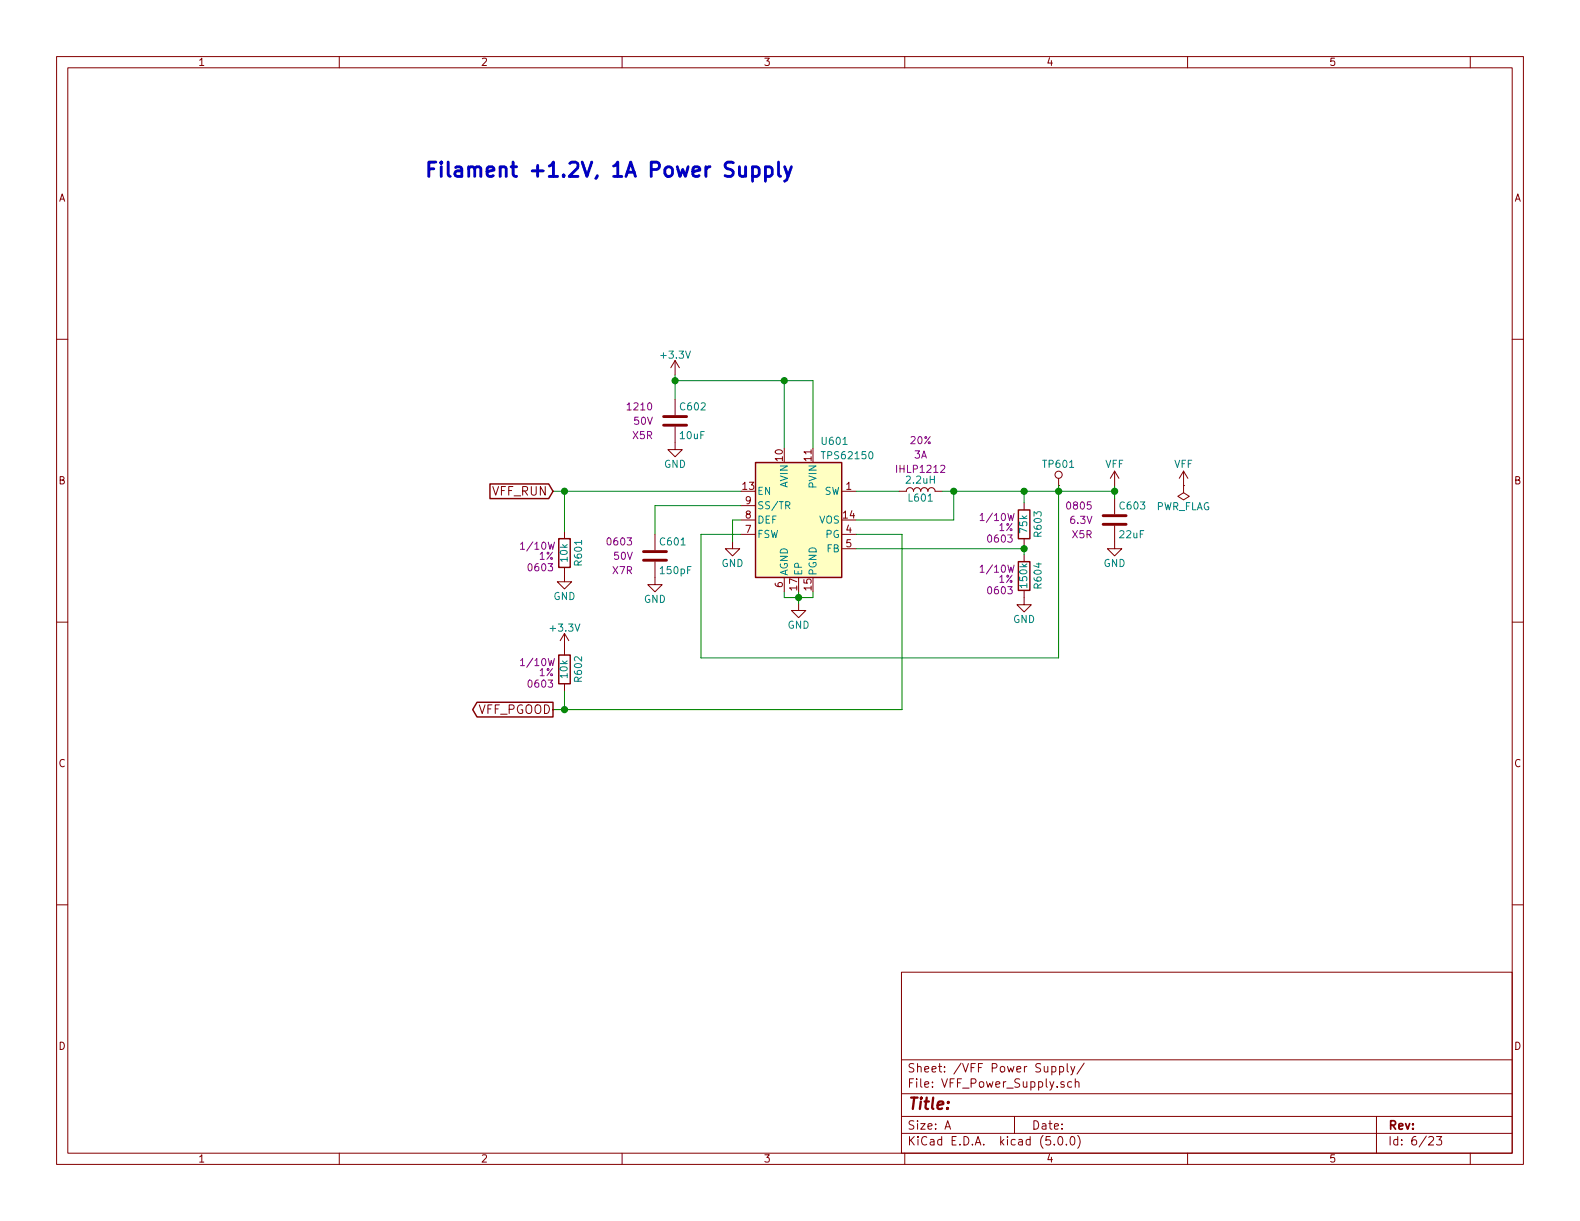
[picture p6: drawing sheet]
<svg xmlns="http://www.w3.org/2000/svg" width="279mm" height="216mm" viewBox="0 0 279 216" stroke-linecap="round" stroke-linejoin="round" font-family="sans-serif">
<g fill="none" stroke="#840000" stroke-width=".18">
<path d="M10 10h259.4v195.9h-259.4zM12 12h255.4v191.9h-255.4zM60 10v2M110 10v2M160 10v2M210 10v2M260 10v2M10 60h2M267.4 60h2M119.4 75.4v4.1h1.2l-1.2 1.3-1.3-1.3h1.3M119.4 63.8v2.5M119.4 70.6v2.8"/>
<path d="M119.4 63.8l-.8 1.2M119.4 63.8l.7 1.2M99.8 94v1.3M115.8 99.3v4.1h1.3l-1.3 1.2-1.2-1.2h1.2M115.8 94.5v2.8M129.5 95.8v1.2h1.3l-1.3 1.3-1.2-1.3h1.2M131.1 94.5h2.5M131.1 91.9h2.5M131.1 89.4h2.5M148.8 86.9h2.6M148.8 94.5h2.6M148.8 97h2.6"/>
<path d="M159 86.9h1.3a.63 .63 0 0 1 .6-.7 .63 .63 0 0 1 .6 .7 .63 .63 0 0 1 .7-.7 .63 .63 0 0 1 .6 .7 .63 .63 0 0 1 .6-.7 .63 .63 0 0 1 .7 .7 .63 .63 0 0 1 .6-.7 .63 .63 0 0 1 .7 .7h1.2M181.1 88.9v1.3M181.1 95.3v1.2M181.1 98v1.3M187.2 85.9h.1M187.2 84.6v1.3M197.1 93v4h1.3l-1.3 1.3-1.3-1.3h1.3M197.1 83.3v2.6M197.1 88.1v2.8M197.1 83.3l-.8 1.3M197.1 83.3l.8 1.3M209.3 85.9v1.2l1 .7-1 .6-1-.6 1-.7"/>
<path d="M209.3 85.9h.1M209.3 83.3l-.8 1.3M209.3 83.3v2.6M209.3 83.3l.8 1.3M10 110h2M99.8 100.3v2.6h1.3l-1.3 1.2-1.2-1.2h1.2M99.8 112v3.8M99.8 112l-.7 1.3M99.8 112l.8 1.3M138.7 102.1v2.5M141.2 106.7v1.3h1.3l-1.3 1.2-1.2-1.2h1.2M181.1 104.4v2.5h1.3l-1.3 1.3-1.3-1.3h1.3"/>
<path d="M267.4 110h2M99.8 120.9v1.3M10 160h2M267.4 160h2M159.4 171.9h108v32h-108zM159.4 197.4h108M159.4 193.4h108M159.4 187.4h108M167.1 199.7l.5-1.5 .5 1.5M167.2 199.2h.8M179.4 197.4v3M186 188.6h.4l.3 .2v.6l-.3 .2-.4-.1"/>
<path d="M187.4 188.6h.4l.3 .2-.1 .6-.2 .2-.4-.1M187.4 188.6v1.5M188.2 191.3a.37 .37 0 0 0-.6 .2l.1 .2 .5 .1v.2l-.2 .3-.4-.1M188.7 188.1v1.3l.3 .2M189.4 188.6l.3 1M189.5 191.3h-.4l-.3 .2 .1 .6 .2 .2 .4-.1M190.1 188.6l-.5 1.3-.2 .2M190.1 191.4l.1-.1a.37 .37 0 0 1 .6 .2v.8M190.1 190.8v1.5M191.7 188l-1.3 1.9M243.4 197.4v6.5M60 203.9v2"/>
<path d="M110 203.9v2M159.4 200.4h108M160 203.9v2M186.4 202.3v.2M187.2 201.1l.4-.1a.94 .94 0 0 1 0 1.5 .79 .79 0 0 1-.4-1.4zM188.6 202.3v.2M189.4 201.1l.3-.1a.94 .94 0 0 1 0 1.5 .82 .82 0 0 1-.3-1.4zM190.6 200.8a1.71 1.71 0 0 1 0 2.2M210 203.9v2M252.7 201.1l.2-.1h.3l.3 .4-.9 1.1h.9M254 201h.9l-.4 .5 .4 .2v.6l-.2 .2-.7-.2M260 203.9v2"/>
<circle cx="187.2" cy="83.9" r=".63"/>
</g>
<path d="M133.6 81.8h15.2v20.3h-15.2z" fill="#ffffc2" stroke="#ffffc2" stroke-width=".18"/>
<path d="M86.6 85.6h10.4l.8 1.3-.8 1.3h-10.4zM98.8 95.3h2v5h-2zM133.6 81.8h15.2v20.3h-15.2zM180.1 90.2h2v5.1h-2zM180.1 99.3h2v5.1h-2zM98.8 115.8h2v5.1h-2zM84.4 124.2h13.4v2.6h-13.4l-.8-1.3z" fill="none" stroke="#840000" stroke-width=".25"/>
<path d="M138.9 89.4l.6-.1 .2-.2-.1-.3-.2-.1h-.5v1.3M139.2 89.4l.5 .6" fill="none" stroke="#008484" stroke-width=".18"/>
<g fill="none" stroke="#008400" stroke-width=".18">
<path d="M119.4 67.3h24.4v11.9M119.4 66.3v4.3M138.7 67.3v11.9M97.8 86.9h33.3M99.8 86.9v7.1M131.1 91.9h-1.6v3.9M131.1 89.4h-15.3v5.1M151.4 86.9h7.6M151.4 97h29.7M151.4 94.5h8.1v31h-61.7M166.6 86.9h30.5M168.7 86.9v5h-17.3"/>
<path d="M181.1 86.9v2M181.1 96.5v1.5M187.2 85.9v30.4h-63.2v-21.8h7.1M197.1 85.9v2.2M138.7 104.6v1.1h5.1v-1.1M141.2 104.6v2.1M99.8 122.2v3.3"/>
</g>
<g fill="#008400" stroke="#008400" stroke-width=".25">
<circle cx="168.7" cy="86.9" r=".51"/>
<circle cx="181.1" cy="97" r=".51"/>
<circle cx="181.1" cy="86.9" r=".51"/>
<circle cx="197.1" cy="86.9" r=".51"/>
<circle cx="141.2" cy="105.7" r=".51"/>
<circle cx="187.2" cy="86.9" r=".51"/>
<circle cx="99.8" cy="86.9" r=".51"/>
<circle cx="138.7" cy="67.3" r=".51"/>
<circle cx="119.4" cy="67.3" r=".51"/>
<circle cx="99.8" cy="125.5" r=".51"/>
</g>
<path d="M117.3 75.2h4.1M117.3 73.7h4.1M113.8 99.1h4.1M113.8 97.5h4.1M195.1 92.7h4M195.1 91.2h4" fill="none" stroke="#840000" stroke-width=".51"/>
<path d="M130.8 29.5v1.3l.1 .3a.66 .66 0 0 0 1-.2M131.9 29.5v1.7M133.1 29.6l.7-.1 .2 .1 .3 .4v.7l-.3 .4-.2 .1-.7-.1M133.1 29.5v2.5M135.4 29.6l.7-.1 .5 .5v.7l-.3 .4-.2 .1-.7-.1M135.4 29.5v2.5M137.7 28.7v2.1l.1 .3 .2 .1M138.8 29.5l.5 1.7M140 29.5l-.9 2.3-.3 .2" fill="none" stroke="#0000c2" stroke-width=".51"/>
<text font-size="3.5" fill="#0000c2" x="74.9" y="31.3">Filament +1.2V, 1A Power Supply</text>
<text font-size="2.8" fill="#840000" x="160.4" y="196.2">Title:</text>
<g font-size="2.1" fill="#840000">
<text x="87.1" y="87.6">VFF_RUN</text>
<text x="84.5" y="126.2">VFF_PGOOD</text>
<text x="160.4" y="189.6">Sheet: /VFF Power Supply/</text>
<text x="160.4" y="192.3">File: VFF_Power_Supply.sch</text>
<text x="160.4" y="202.5">KiCad E.D.A. kicad (5.0.0)</text>
<text x="160.4" y="199.7">Size: A</text>
<text x="182.4" y="199.7">Date:</text>
<text x="245.4" y="199.7">Rev:</text>
<text x="245.4" y="202.5">Id: 6/23</text>
</g>
<g font-size="1.8" fill="#840000">
<text x="35" y="11.6">1</text>
<text x="85" y="11.6">2</text>
<text x="135" y="11.6">3</text>
<text x="185" y="11.6">4</text>
<text x="235" y="11.6">5</text>
<text x="10.4" y="35.6">A</text>
<text x="267.8" y="35.6">A</text>
<text x="138.4" y="81.5" transform="rotate(-90 138.4 81.5)">10</text>
<text x="143.5" y="81.5" transform="rotate(-90 143.5 81.5)">11</text>
<text x="10.4" y="85.6">B</text>
<text x="131.4" y="86.6">13</text>
<text x="131.9" y="89.2">9</text>
<text x="149.6" y="86.6">1</text>
<text x="267.8" y="85.6">B</text>
<text x="131.9" y="94.2">7</text>
<text x="131.9" y="91.7">8</text>
<text x="149.1" y="91.7">14</text>
<text x="149.6" y="94.2">4</text>
<text x="149.6" y="96.8">5</text>
<text x="138.4" y="103.9" transform="rotate(-90 138.4 103.9)">6</text>
<text x="141" y="104.3" transform="rotate(-90 141 104.3)">17</text>
<text x="143.5" y="104.3" transform="rotate(-90 143.5 104.3)">15</text>
<text x="10.4" y="135.6">C</text>
<text x="267.8" y="135.6">C</text>
<text x="10.4" y="185.6">D</text>
<text x="267.8" y="185.6">D</text>
<text x="35" y="205.5">1</text>
<text x="85" y="205.5">2</text>
<text x="135" y="205.5">3</text>
<text x="185" y="205.5">4</text>
<text x="235" y="205.5">5</text>
</g>
<g font-size="1.8" fill="#008484">
<text x="117" y="63.4">+3.3V</text>
<text x="120.3" y="77.6">10uF</text>
<text x="120.4" y="72.6">C602</text>
<text x="117.4" y="82.7">GND</text>
<text x="145.5" y="78.7">U601</text>
<text x="145.7" y="81.2">TPS62150</text>
<text x="184.6" y="82.7">TP601</text>
<text x="195.4" y="82.7">VFF</text>
<text x="207.6" y="82.7">VFF</text>
<text x="133.9" y="87.5">EN</text>
<text x="139.3" y="86.3" transform="rotate(-90 139.3 86.3)">AVIN</text>
<text x="144.4" y="86.2" transform="rotate(-90 144.4 86.2)">PVIN</text>
<text x="145.7" y="87.5">SW</text>
<text x="160.4" y="85.5">2.2uH</text>
<text x="160.8" y="88.7">L601</text>
<text x="133.9" y="95.1">FSW</text>
<text x="133.9" y="92.6">DEF</text>
<text x="133.9" y="90">SS/TR</text>
<text x="144.9" y="92.6">VOS</text>
<text x="146" y="95.1">PG</text>
<text x="181.7" y="94.2" transform="rotate(-90 181.7 94.2)">75k</text>
<text x="184.2" y="94.8" transform="rotate(-90 184.2 94.8)">R603</text>
<text x="198.1" y="95.2">22uF</text>
<text x="198.1" y="90.1">C603</text>
<text x="204.3" y="90.2">PWR_FLAG</text>
<text x="100.4" y="99.3" transform="rotate(-90 100.4 99.3)">10k</text>
<text x="102.9" y="99.9" transform="rotate(-90 102.9 99.9)">R601</text>
<text x="116.9" y="96.4">C601</text>
<text x="116.9" y="101.5">150pF</text>
<text x="127.6" y="100.3">GND</text>
<text x="139.3" y="101.9" transform="rotate(-90 139.3 101.9)">AGND</text>
<text x="141.9" y="101.9" transform="rotate(-90 141.9 101.9)">EP</text>
<text x="144.4" y="101.9" transform="rotate(-90 144.4 101.9)">PGND</text>
<text x="146.2" y="97.7">FB</text>
<text x="195.1" y="100.3">GND</text>
<text x="97.9" y="106.1">GND</text>
<text x="113.9" y="106.6">GND</text>
<text x="181.7" y="103.8" transform="rotate(-90 181.7 103.8)">150k</text>
<text x="184.2" y="103.9" transform="rotate(-90 184.2 103.9)">R604</text>
<text x="97.5" y="111.7">+3.3V</text>
<text x="139.3" y="111.2">GND</text>
<text x="179.1" y="110.2">GND</text>
<text x="100.4" y="119.8" transform="rotate(-90 100.4 119.8)">10k</text>
<text x="102.9" y="120.4" transform="rotate(-90 102.9 120.4)">R602</text>
</g>
<g font-size="1.8" fill="#840084">
<text x="111.1" y="72.6">1210</text>
<text x="111.9" y="77.6">X5R</text>
<text x="112.2" y="75.1">50V</text>
<text x="158.8" y="83.6">IHLP1212</text>
<text x="161.1" y="78.5">20%</text>
<text x="161.7" y="81.1">3A</text>
<text x="173.8" y="92.1">1/10W</text>
<text x="174.9" y="95.9">0603</text>
<text x="176.6" y="93.9">1%</text>
<text x="188.8" y="90.1">0805</text>
<text x="189.4" y="92.6">6.3V</text>
<text x="189.7" y="95.2">X5R</text>
<text x="92.5" y="97.2">1/10W</text>
<text x="93.6" y="101">0603</text>
<text x="95.4" y="99">1%</text>
<text x="107.6" y="96.4">0603</text>
<text x="108.4" y="101.5">X7R</text>
<text x="108.6" y="99">50V</text>
<text x="173.8" y="101.3">1/10W</text>
<text x="174.9" y="105.1">0603</text>
<text x="176.6" y="103">1%</text>
<text x="92.5" y="117.8">1/10W</text>
<text x="95.4" y="119.6">1%</text>
<text x="93.6" y="121.6">0603</text>
</g>
</svg>
